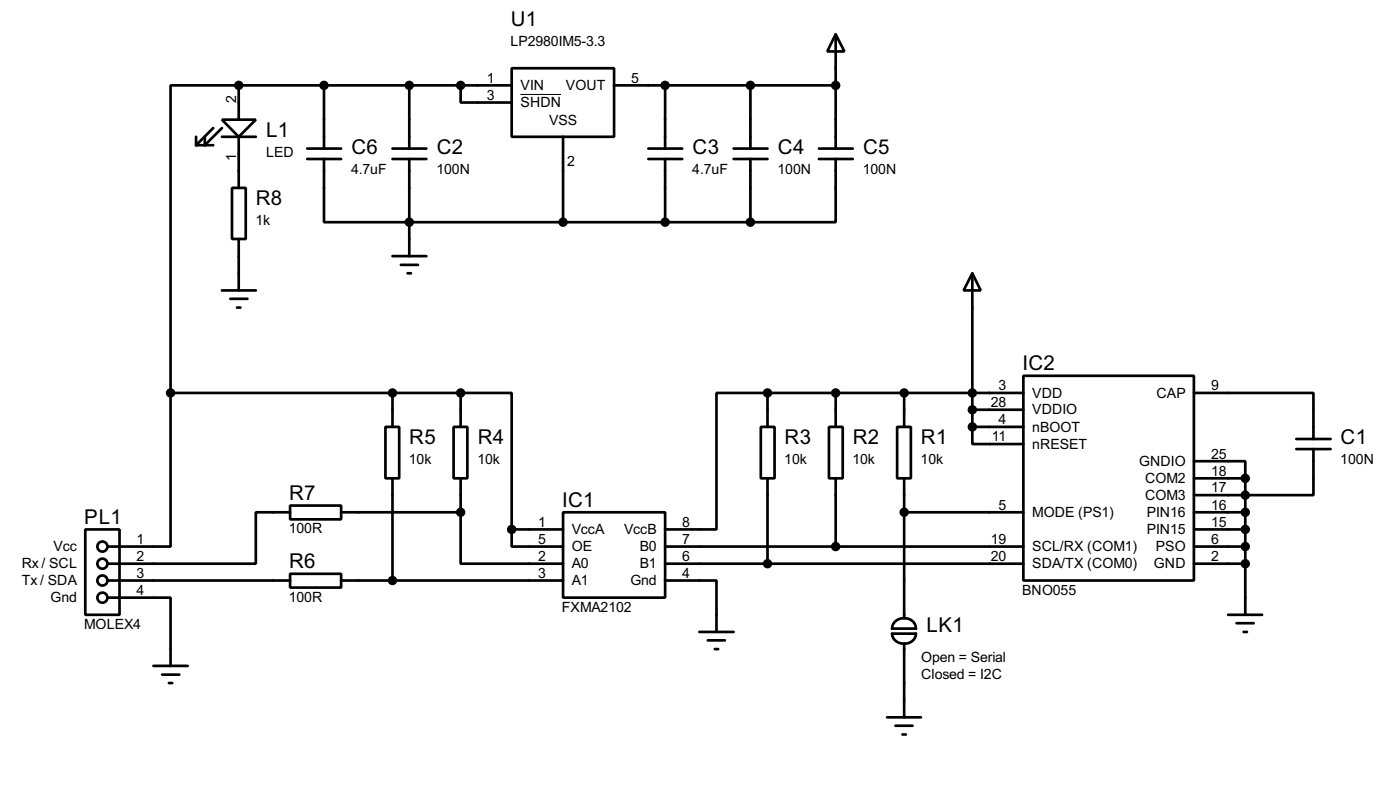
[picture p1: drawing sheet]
<svg xmlns="http://www.w3.org/2000/svg" width="208mm" height="120mm" viewBox="0 0 208 120" stroke-linecap="round" stroke-linejoin="round" font-family="sans-serif">
<g fill="none" stroke="#000" stroke-width=".4">
<path d="M31.8 19.1l-2.6 2.5M33.1 17.8h5l-2.5 2.6zM33.1 19.1l-2.6 2.5v-1.2M35.6 12.7h-10.2v45.8M35.6 12.7h40.6M35.6 12.7v5.1M48.3 12.7v9.4M61 12.7v9.4M68.6 12.7v2.6h7.6M76.2 10.2h15.3v10.2h-15.3zM91.5 12.7h33M99.1 12.7v9.4"/>
<path d="M111.8 12.7v9.4M124.5 5.1l1.3 2.6h-2.6zM124.5 5.1v17M29.2 20.4v1.2M29.2 21.6h2.6M33.1 20.4h5M34.6 28h2v7.6h-2zM35.6 20.4v7.6M35.6 35.6v7.6M45.8 22.1h5M45.8 23.7h5M48.3 23.7v9.4h63.5"/>
<path d="M58.5 22.1h5M58.5 23.7h5M58.5 38.1h5M59.7 39.4h2.6M61 23.7v14.4M83.9 20.4v12.7M96.6 22.1h5M96.6 23.7h5M99.1 23.7v9.4M109.3 22.1h5M109.3 23.7h5M111.8 23.7v9.4"/>
<path d="M122 22.1h5M122 23.7h5M124.5 23.7v9.4h-12.7M25.4 58.5v22.8h-9.4M25.4 58.5h43.2M33.1 43.2h5M34.3 44.5h2.6M35.3 45.8h.5M58.5 58.5v5M60.7 40.7h.5M68.6 58.5h7.6v20.3M68.6 58.5v5"/>
<path d="M114.3 58.5h-7.6v20.3h-7.6M114.3 58.5h38.1M114.3 58.5v5M124.5 58.5v5M134.7 58.5v5M144.8 40.7l1.3 2.5h-2.6zM144.8 40.7v22.8M152.4 55.9h25.4v30.5h-25.4zM177.8 58.5h17.8v6.8M12.7 78.8h5.1v12.7h-5.1zM43.2 75.2h7.6v2.1h-7.6zM43.2 76.2h-5.1v7.7h-22.1"/>
<path d="M50.8 76.2h17.8M57.4 63.5h2.1v7.7h-2.1zM58.5 71.2v15.2M67.6 63.5h2v7.7h-2zM68.6 76.2v7.7h15.3M68.6 71.2v5M76.2 78.8v2.5h7.7M76.2 78.8h7.7M83.9 76.2h15.2v12.7h-15.2zM113.3 63.5h2.1v7.7h-2.1zM114.3 71.2v12.7M123.5 63.5h2v7.7h-2z"/>
<path d="M124.5 71.2v10.1M133.6 63.5h2.1v7.7h-2.1zM134.7 76.2h17.7M134.7 71.2v20.8M144.8 63.5v2.6h7.6M144.8 61h7.6M144.8 63.5h7.6M177.8 68.6h7.7v2.6M177.8 71.2h7.7M177.8 76.2h7.7M177.8 78.8h7.7M185.5 71.2v20.3"/>
<path d="M193.1 65.3h5.1M193.1 66.8h5.1M195.6 66.8v6.9h-17.8M16 88.9h9.4v10.2M16 86.4h27.2M22.9 99.1h5.1M43.2 85.4h7.6v2h-7.6zM50.8 86.4h33.1M99.1 86.4h7.6v7.6M99.1 81.3h53.3M99.1 83.9h53.3M104.2 94h5.1"/>
<path d="M105.4 95.3h2.6M106.5 96.6h.5M132.9 94.3h3.5a1.83 1.83 0 0 1-1.6 1.5 1.83 1.83 0 0 1-1.9-1.1zM133.4 92.4a1.82 1.82 0 0 1 3 1.1h-3.5v-.4zM134.7 95.8v10.9M177.8 81.3h7.7M177.8 83.9h7.7M182.9 91.5h5.1M184.2 92.7h2.5M185.2 94h.5M24.2 100.4h2.5M25.2 101.6h.5"/>
<path d="M132.1 106.7h5.1M133.4 108h2.5M134.4 109.3h.5"/>
<circle cx="15.2" cy="81.3" r=".75"/>
<circle cx="15.2" cy="83.9" r=".75"/>
<circle cx="15.2" cy="86.4" r=".75"/>
<circle cx="15.2" cy="88.9" r=".75"/>
</g>
<path d="M77.5 14.1h6.1" fill="none" stroke="#000" stroke-width=".15"/>
<g fill="#000" stroke="#000" stroke-width=".4">
<circle cx="35.5" cy="12.7" r=".5"/>
<circle cx="48.2" cy="12.7" r=".5"/>
<circle cx="60.9" cy="12.7" r=".5"/>
<circle cx="68.6" cy="12.7" r=".5"/>
<circle cx="99" cy="12.7" r=".5"/>
<circle cx="111.7" cy="12.7" r=".5"/>
<circle cx="124.4" cy="12.7" r=".5"/>
<circle cx="60.9" cy="33.1" r=".5"/>
<circle cx="83.8" cy="33.1" r=".5"/>
<circle cx="99" cy="33.1" r=".5"/>
<circle cx="111.7" cy="33.1" r=".5"/>
<circle cx="25.4" cy="58.5" r=".5"/>
<circle cx="58.4" cy="58.5" r=".5"/>
<circle cx="68.6" cy="58.5" r=".5"/>
<circle cx="114.3" cy="58.5" r=".5"/>
<circle cx="124.4" cy="58.5" r=".5"/>
<circle cx="134.6" cy="58.5" r=".5"/>
<circle cx="144.8" cy="58.5" r=".5"/>
<circle cx="68.6" cy="76.2" r=".5"/>
<circle cx="76.2" cy="78.8" r=".5"/>
<circle cx="134.6" cy="76.2" r=".5"/>
<circle cx="144.8" cy="61" r=".5"/>
<circle cx="144.8" cy="63.5" r=".5"/>
<circle cx="185.4" cy="71.2" r=".5"/>
<circle cx="185.4" cy="78.8" r=".5"/>
<circle cx="185.4" cy="73.7" r=".5"/>
<circle cx="185.4" cy="76.2" r=".5"/>
<circle cx="58.4" cy="86.4" r=".5"/>
<circle cx="114.3" cy="83.9" r=".5"/>
<circle cx="124.4" cy="81.3" r=".5"/>
<circle cx="185.4" cy="83.9" r=".5"/>
<circle cx="185.4" cy="81.3" r=".5"/>
</g>
<g font-size="3.4">
<text x="76.1" y="3.9">U1</text>
<text x="39.7" y="20.4">L1</text>
<text x="52.4" y="22.9">C6</text>
<text x="65.1" y="22.9">C2</text>
<text x="103.2" y="22.9">C3</text>
<text x="115.9" y="22.9">C4</text>
<text x="128.6" y="22.9">C5</text>
<text x="38.1" y="30.5">R8</text>
<text x="152.3" y="55.1">IC2</text>
<text x="61" y="66.1">R5</text>
<text x="71.2" y="66.1">R4</text>
<text x="116.9" y="66.1">R3</text>
<text x="127" y="66.1">R2</text>
<text x="137.2" y="66.1">R1</text>
<text x="199.7" y="66.1">C1</text>
<text x="12.6" y="78">PL1</text>
<text x="43.1" y="74.4">R7</text>
<text x="83.7" y="75.4">IC1</text>
<text x="43.1" y="84.6">R6</text>
<text x="138" y="94">LK1</text>
</g>
<g font-size="2.4">
<text x="76" y="6.8">LP2980IM5-3.3</text>
<text x="35.2" y="15.2" transform="rotate(-90 35.2 15.2)">2</text>
<text x="72.5" y="12.3">1</text>
<text x="72.5" y="14.8">3</text>
<text x="77.5" y="13.4">VIN</text>
<text x="77.5" y="15.9">SHDN</text>
<text x="84.3" y="13.4">VOUT</text>
<text x="94" y="12.3">5</text>
<text x="35.2" y="24" transform="rotate(-90 35.2 24)">1</text>
<text x="39.6" y="23.3">LED</text>
<text x="81.8" y="18.7">VSS</text>
<text x="52.3" y="25.9">4.7uF</text>
<text x="65" y="25.9">100N</text>
<text x="84.5" y="24.7">2</text>
<text x="103.1" y="25.9">4.7uF</text>
<text x="115.8" y="25.9">100N</text>
<text x="128.5" y="25.9">100N</text>
<text x="38.1" y="33.5">1k</text>
<text x="148.7" y="58.1">3</text>
<text x="153.7" y="59.2">VDD</text>
<text x="172.2" y="59.2">CAP</text>
<text x="180.4" y="58.1">9</text>
<text x="147.6" y="60.6">28</text>
<text x="147.7" y="65.7">11</text>
<text x="148.7" y="63.1">4</text>
<text x="153.7" y="64.2">nBOOT</text>
<text x="153.7" y="61.7">VDDIO</text>
<text x="60.9" y="69">10k</text>
<text x="71.1" y="69">10k</text>
<text x="116.8" y="69">10k</text>
<text x="127" y="69">10k</text>
<text x="137.1" y="69">10k</text>
<text x="153.7" y="66.8">nRESET</text>
<text x="169.6" y="69.3">GNDIO</text>
<text x="170.5" y="71.9">COM2</text>
<text x="180.4" y="70.8">18</text>
<text x="180.4" y="68.2">25</text>
<text x="199.6" y="69">100N</text>
<text x="148.7" y="75.8">5</text>
<text x="153.7" y="76.9">MODE (PS1)</text>
<text x="170.5" y="74.4">COM3</text>
<text x="170.8" y="76.9">PIN16</text>
<text x="180.4" y="75.8">16</text>
<text x="180.4" y="73.3">17</text>
<text x="8" y="81.9">Vcc</text>
<text x="20.4" y="80.9">1</text>
<text x="20.4" y="83.5">2</text>
<text x="43" y="79.4">100R</text>
<text x="80.2" y="78.4">1</text>
<text x="80.2" y="80.9">5</text>
<text x="80.2" y="83.5">2</text>
<text x="85.1" y="79.5">VccA</text>
<text x="85.1" y="82">OE</text>
<text x="92.9" y="79.5">VccB</text>
<text x="95.3" y="82">B0</text>
<text x="101.6" y="78.4">8</text>
<text x="101.6" y="80.9">7</text>
<text x="101.6" y="83.5">6</text>
<text x="147.6" y="80.9">19</text>
<text x="147.6" y="83.5">20</text>
<text x="153.7" y="82">SCL/RX (COM1)</text>
<text x="170.8" y="79.5">PIN15</text>
<text x="172.1" y="82">PSO</text>
<text x="180.4" y="83.5">2</text>
<text x="180.4" y="80.9">6</text>
<text x="180.4" y="78.4">15</text>
<text x="3.2" y="84.5">Rx / SCL</text>
<text x="3.2" y="87">Tx / SDA</text>
<text x="7.5" y="89.6">Gnd</text>
<text x="20.4" y="86">3</text>
<text x="20.4" y="88.5">4</text>
<text x="43" y="89.5">100R</text>
<text x="80.2" y="86">3</text>
<text x="85.1" y="84.6">A0</text>
<text x="85.1" y="87.1">A1</text>
<text x="93.9" y="87.1">Gnd</text>
<text x="95.3" y="84.6">B1</text>
<text x="101.6" y="86">4</text>
<text x="152.2" y="88.5">BNO055</text>
<text x="153.7" y="84.6">SDA/TX (COM0)</text>
<text x="171.8" y="84.6">GND</text>
<text x="12.5" y="93.6">MOLEX4</text>
<text x="83.7" y="91">FXMA2102</text>
<text x="137.2" y="98.5">Open = Serial</text>
<text x="137.2" y="101">Closed = I2C</text>
</g>
</svg>
